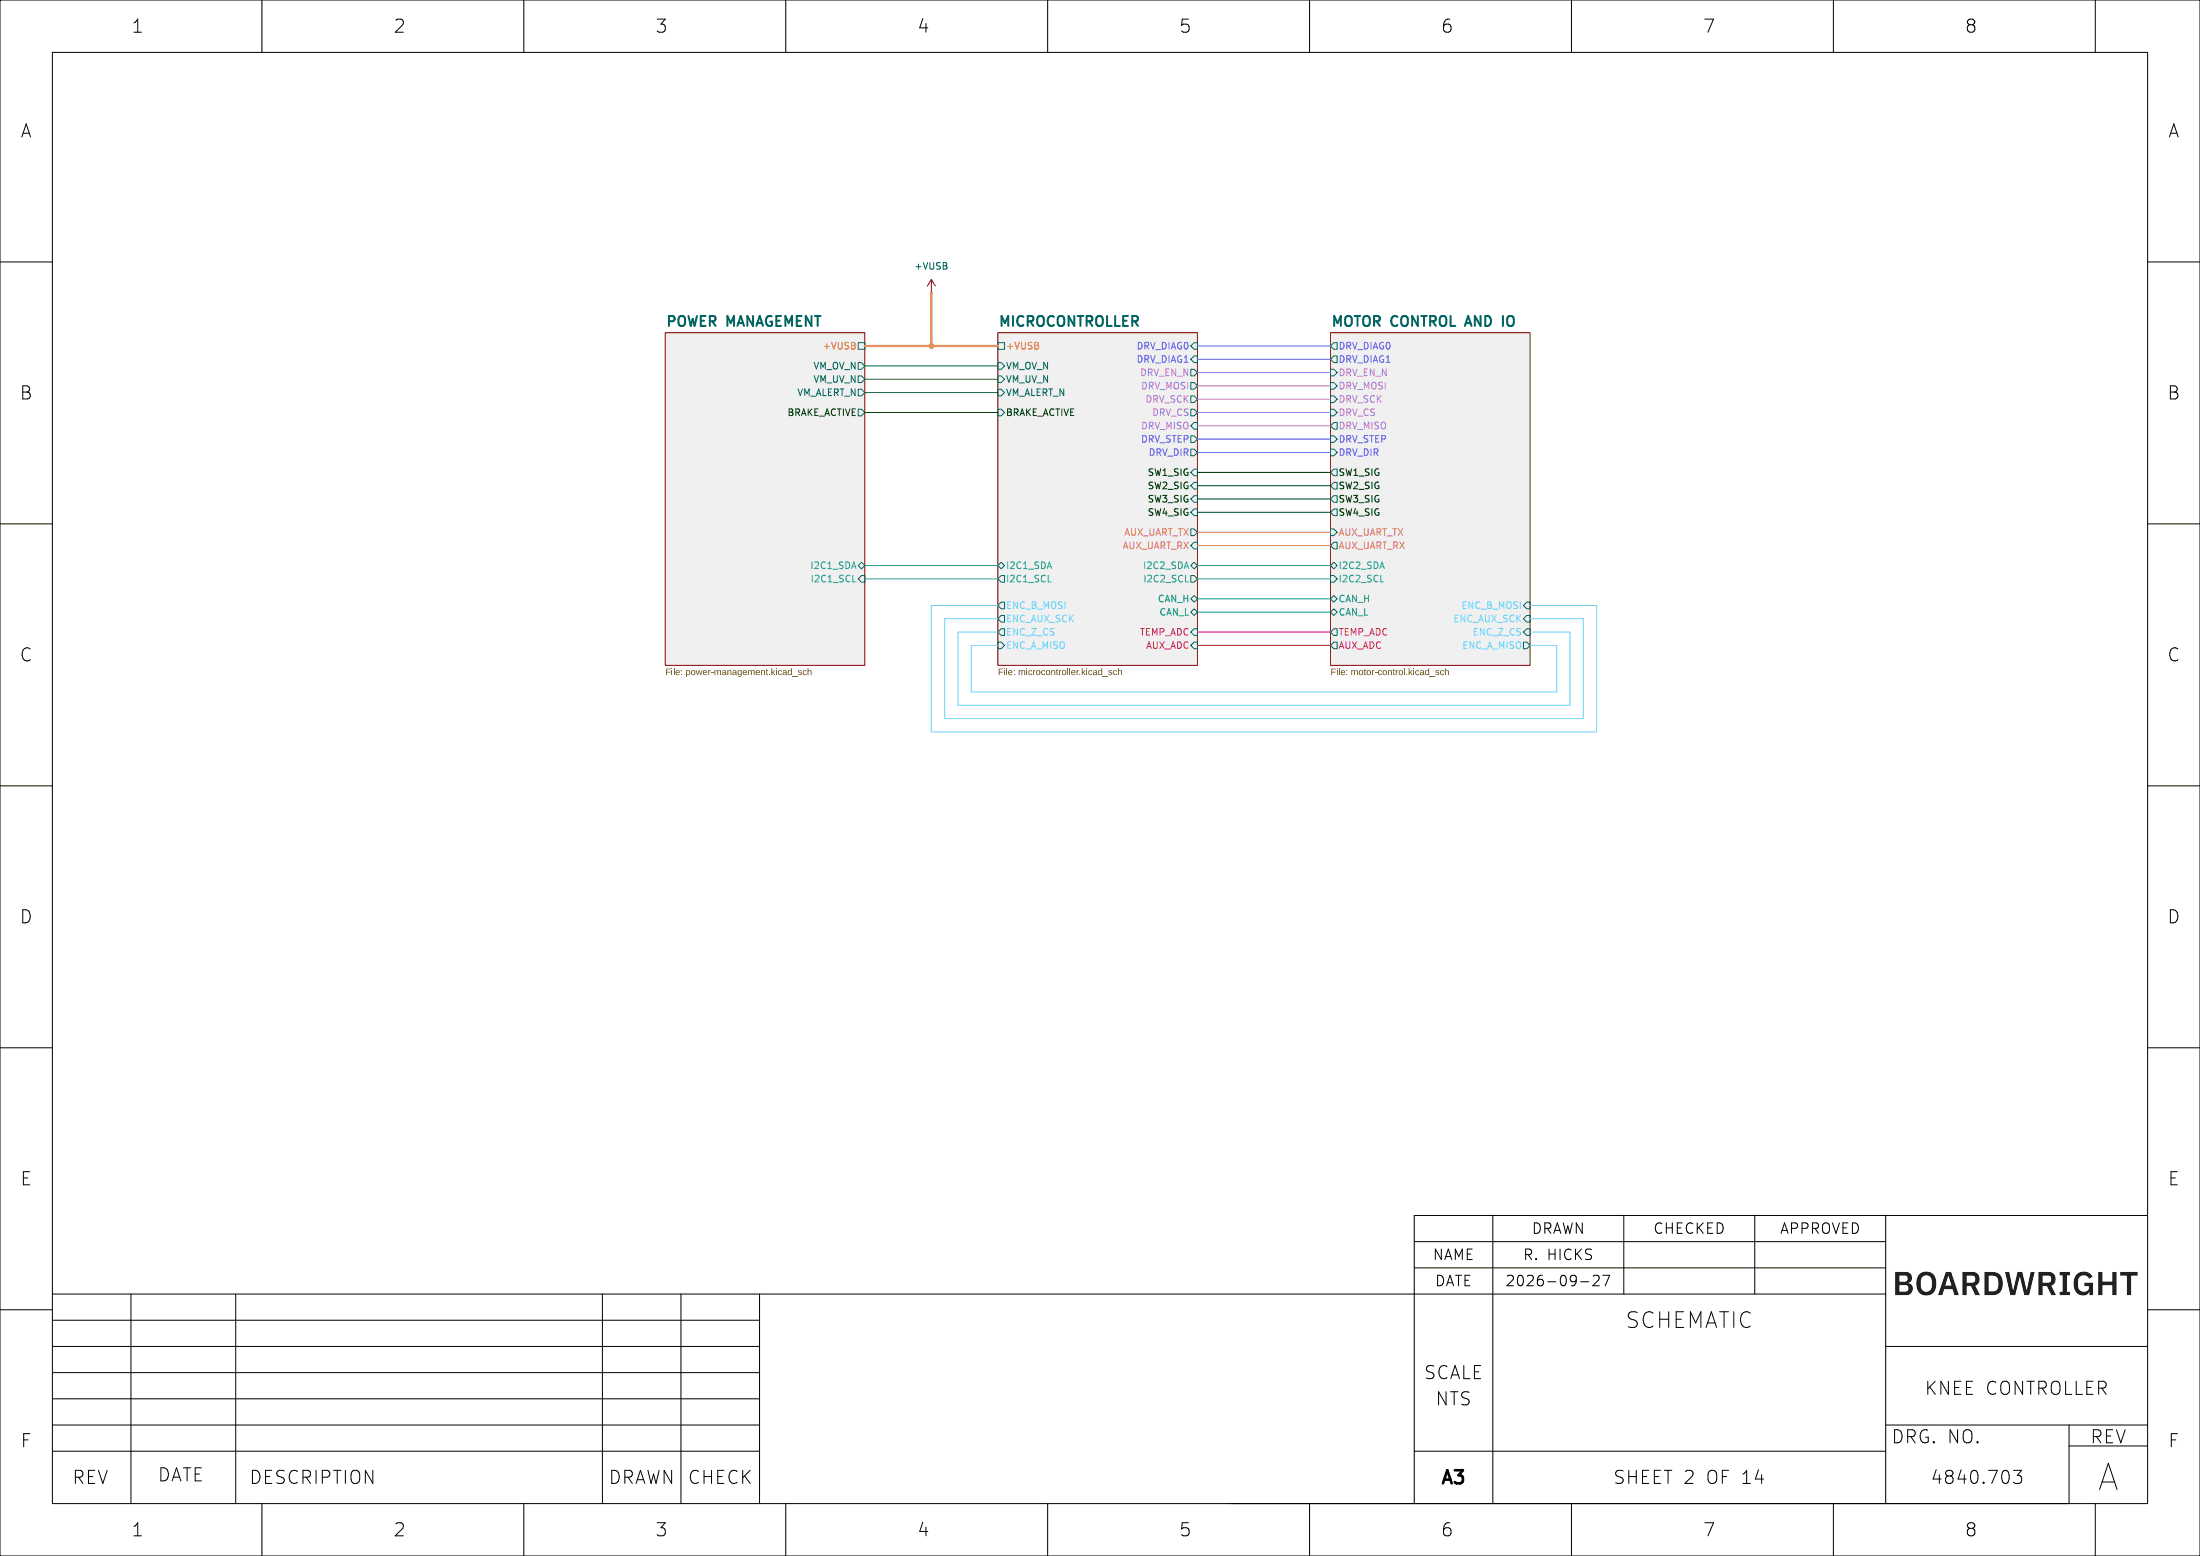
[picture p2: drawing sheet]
(kicad_sch
 (version 20250114)
 (generator "eeschema")
 (generator_version "9.0")
 (paper "A3")
 (title_block
  (title "SYSTEM OVERVIEW")
  (date "2026-10-12")
  (rev "${DRAWING_REVISION}")
  (company "${COMPANY}"))
 (lib_symbols
  (symbol "power:VBUS"
   (power)
   (pin_numbers (hide yes))
   (pin_names
    (offset 0) (hide yes)) (exclude_from_sim no) (in_bom yes) (on_board yes)
   (property "Reference" "#PWR" (at 0 -3.81 0) (effects (font (size 1.27 1.27)) (hide yes)))
   (property "Value" "VBUS" (at 0 3.556 0) (effects (font (size 1.27 1.27))))
   (property "Footprint" "" (at 0 0 0) (effects (font (size 1.27 1.27)) (hide yes)))
   (property "Datasheet" "" (at 0 0 0) (effects (font (size 1.27 1.27)) (hide yes)))
   (property "Description" "Power symbol creates a global label with name \"VBUS\"" (at 0 0 0) (effects (font (size 1.27 1.27)) (hide yes)))
   (symbol "VBUS_0_1"
    (polyline (pts (xy -0.762 1.27) (xy 0 2.54)) (stroke (width 0) (type default)) (fill (type none)))
    (polyline (pts (xy 0 2.54) (xy 0.762 1.27)) (stroke (width 0) (type default)) (fill (type none)))
    (polyline (pts (xy 0 0) (xy 0 2.54)) (stroke (width 0) (type default)) (fill (type none))))
   (symbol "VBUS_1_1"
    (pin power_in line (at 0 0 90) (length 0) (name "~" (effects (font (size 1.27 1.27)))) (number "1" (effects (font (size 1.27 1.27))))))
   (embedded_fonts no)))
 (text "References:"
  (exclude_from_sim no)
  (at -53.34 525.78 0)
  (effects (font
    (face "Arimo") (size 1.27 1.27) (thickness 0.254)
    (bold yes) (color 0 0 0 1)) (justify left bottom)))
 (text "Flexible I/O worked examples"
  (exclude_from_sim no)
  (at -53.34 529.59 0)
  (effects (font
    (face "Arimo") (size 1.27 1.27) (color 0 0 0 1)) (justify left bottom)
   (href "https://jpieper.com/2022/06/30/flexible-i-o-worked-examples/")))
 (text "Flexible I/O source configuration"
  (exclude_from_sim no)
  (at -53.34 532.13 0)
  (effects (font
    (face "Arimo") (size 1.27 1.27) (color 0 0 0 1)) (justify left bottom)
   (href "https://jpieper.com/2022/06/28/flexible-i-o-source-configuration/")))
 (text_box "DESIGN NOTE:\nblabla"
  (exclude_from_sim no)
  (at -85.09 444.5 0)
  (size 21.59 15.24)
  (margins 1.3525 1.3525 1.3525 1.3525)
  (stroke (width 0.8) (type solid) (color 200 200 200 1))
  (fill (type none))
  (effects (font
    (face "Arimo") (size 1.27 1.27) (color 0 0 0 1)) (justify left top)))
 (text_box "LAYOUT NOTE:\nblabla"
  (exclude_from_sim no)
  (at -36.83 444.5 0)
  (size 26.67 15.24)
  (margins 1.4525 1.4525 1.4525 1.4525)
  (stroke (width 1) (type solid) (color 0 0 255 1))
  (fill (type none))
  (effects (font
    (face "Arimo") (size 1.27 1.27) (thickness 0.4)
    (bold yes) (color 0 0 255 1)) (justify left top)))
 (text_box "DESIGN NOTE:\nblabla"
  (exclude_from_sim no)
  (at -60.96 444.5 0)
  (size 21.59 15.24)
  (margins 1.3525 1.3525 1.3525 1.3525)
  (stroke (width 0.8) (type solid) (color 255 165 0 1))
  (fill (type none))
  (effects (font
    (face "Arimo") (size 1.27 1.27) (color 0 0 0 1)) (justify left top)))
 (junction
  (at 177.8 66.04)
  (diameter 0)
  (color 0 0 0 0))
 (wire
  (pts (xy 228.6 76.2) (xy 254 76.2))
  (stroke (width 0) (type default)))
 (wire
  (pts (xy 228.6 92.71) (xy 254 92.71))
  (stroke (width 0) (type default)))
 (wire
  (pts (xy 228.6 66.04) (xy 254 66.04))
  (stroke (width 0) (type default)))
 (wire
  (pts (xy 228.6 120.65) (xy 254 120.65))
  (stroke (width 0) (type default)))
 (wire
  (pts (xy 190.5 120.65) (xy 182.88 120.65))
  (stroke (width 0) (type default)))
 (wire
  (pts (xy 292.1 118.11) (xy 302.26 118.11))
  (stroke (width 0) (type default)))
 (wire
  (pts (xy 228.6 116.84) (xy 254 116.84))
  (stroke (width 0) (type default)))
 (wire
  (pts (xy 228.6 71.12) (xy 254 71.12))
  (stroke (width 0) (type default)))
 (wire
  (pts (xy 228.6 78.74) (xy 254 78.74))
  (stroke (width 0) (type default)))
 (wire
  (pts (xy 228.6 95.25) (xy 254 95.25))
  (stroke (width 0) (type default)))
 (wire
  (pts (xy 182.88 134.62) (xy 299.72 134.62))
  (stroke (width 0) (type default)))
 (wire
  (pts (xy 180.34 118.11) (xy 190.5 118.11))
  (stroke (width 0) (type default)))
 (wire
  (pts (xy 185.42 132.08) (xy 185.42 123.19))
  (stroke (width 0) (type default)))
 (wire
  (pts (xy 180.34 137.16) (xy 180.34 118.11))
  (stroke (width 0) (type default)))
 (wire
  (pts (xy 292.1 123.19) (xy 297.18 123.19))
  (stroke (width 0) (type default)))
 (wire
  (pts (xy 228.6 110.49) (xy 254 110.49))
  (stroke (width 0) (type default)))
 (wire
  (pts (xy 182.88 120.65) (xy 182.88 134.62))
  (stroke (width 0) (type default)))
 (wire
  (pts (xy 302.26 118.11) (xy 302.26 137.16))
  (stroke (width 0) (type default)))
 (wire
  (pts (xy 165.1 78.74) (xy 190.5 78.74))
  (stroke (width 0) (type default)))
 (wire
  (pts (xy 185.42 123.19) (xy 190.5 123.19))
  (stroke (width 0) (type default)))
 (wire
  (pts (xy 297.18 132.08) (xy 185.42 132.08))
  (stroke (width 0) (type default)))
 (wire
  (pts (xy 228.6 101.6) (xy 254 101.6))
  (stroke (width 0) (type default)))
 (wire
  (pts (xy 228.6 104.14) (xy 254 104.14))
  (stroke (width 0) (type default)))
 (wire
  (pts (xy 228.6 83.82) (xy 254 83.82))
  (stroke (width 0) (type default)))
 (wire
  (pts (xy 177.8 139.7) (xy 304.8 139.7))
  (stroke (width 0) (type default)))
 (wire
  (pts (xy 228.6 81.28) (xy 254 81.28))
  (stroke (width 0) (type default)))
 (wire
  (pts (xy 228.6 86.36) (xy 254 86.36))
  (stroke (width 0) (type default)))
 (wire
  (pts (xy 302.26 137.16) (xy 180.34 137.16))
  (stroke (width 0) (type default)))
 (wire
  (pts (xy 304.8 115.57) (xy 292.1 115.57))
  (stroke (width 0) (type default)))
 (wire
  (pts (xy 228.6 114.3) (xy 254 114.3))
  (stroke (width 0) (type default)))
 (wire
  (pts (xy 165.1 66.04) (xy 177.8 66.04))
  (stroke (width 0) (type default)))
 (wire
  (pts (xy 228.6 97.79) (xy 254 97.79))
  (stroke (width 0) (type default)))
 (wire
  (pts (xy 165.1 69.85) (xy 190.5 69.85))
  (stroke (width 0) (type default)))
 (wire
  (pts (xy 165.1 74.93) (xy 190.5 74.93))
  (stroke (width 0) (type default)))
 (wire
  (pts (xy 190.5 115.57) (xy 177.8 115.57))
  (stroke (width 0) (type default)))
 (wire
  (pts (xy 165.1 110.49) (xy 190.5 110.49))
  (stroke (width 0) (type default)))
 (wire
  (pts (xy 299.72 120.65) (xy 292.1 120.65))
  (stroke (width 0) (type default)))
 (wire
  (pts (xy 165.1 72.39) (xy 190.5 72.39))
  (stroke (width 0) (type default)))
 (wire
  (pts (xy 304.8 139.7) (xy 304.8 115.57))
  (stroke (width 0) (type default)))
 (wire
  (pts (xy 228.6 123.19) (xy 254 123.19))
  (stroke (width 0) (type default)))
 (wire
  (pts (xy 228.6 107.95) (xy 254 107.95))
  (stroke (width 0) (type default)))
 (wire
  (pts (xy 228.6 90.17) (xy 254 90.17))
  (stroke (width 0) (type default)))
 (wire
  (pts (xy 228.6 68.58) (xy 254 68.58))
  (stroke (width 0) (type default)))
 (wire
  (pts (xy 177.8 55.88) (xy 177.8 66.04))
  (stroke (width 0) (type default)))
 (wire
  (pts (xy 165.1 107.95) (xy 190.5 107.95))
  (stroke (width 0) (type default)))
 (wire
  (pts (xy 228.6 73.66) (xy 254 73.66))
  (stroke (width 0) (type default)))
 (wire
  (pts (xy 299.72 134.62) (xy 299.72 120.65))
  (stroke (width 0) (type default)))
 (wire
  (pts (xy 190.5 66.04) (xy 177.8 66.04))
  (stroke (width 0) (type default)))
 (wire
  (pts (xy 177.8 115.57) (xy 177.8 139.7))
  (stroke (width 0) (type default)))
 (wire
  (pts (xy 297.18 123.19) (xy 297.18 132.08))
  (stroke (width 0) (type default)))
 (symbol
  (lib_id "power:VBUS")
  (at 177.8 55.88 0)
  (unit 1)
  (exclude_from_sim no)
  (in_bom yes)
  (on_board yes)
  (dnp no)
  (fields_autoplaced yes)
  (property "Reference" "#PWR01" (at 177.8 59.69 0) (effects (font (size 1.27 1.27)) (hide yes)))
  (property "Value" "+VUSB" (at 177.8 50.8 0) (effects (font (size 1.27 1.27))))
  (property "Footprint" "" (at 177.8 55.88 0) (effects (font (size 1.27 1.27)) (hide yes)))
  (property "Datasheet" "" (at 177.8 55.88 0) (effects (font (size 1.27 1.27)) (hide yes)))
  (property "Description" "Power symbol creates a global label with name \"VUSB\"" (at 177.8 55.88 0) (effects (font (size 1.27 1.27)) (hide yes)))
  (pin "1"))
 (sheet
  (at 254 63.5)
  (size 38.1 63.5)
  (exclude_from_sim no)
  (in_bom yes)
  (on_board yes)
  (dnp no)
  (fields_autoplaced yes)
  (stroke (width 0.1524) (type solid))
  (fill (color 194 194 194 0.2510))
  (property "Sheetname" "MOTOR CONTROL AND IO" (at 254 62.4709 0) (effects (font (size 1.905 1.905)
    (bold yes)) (justify left bottom)))
  (property "Sheetfile" "motor-control.kicad_sch" (at 254 127.5846 0) (effects (font
    (face "Arial") (size 1.27 1.27)) (justify left top)))
  (pin "DRV_DIAG1" output (at 254 68.58 180) (effects (font (size 1.27 1.27)) (justify left)))
  (pin "DRV_MOSI" input (at 254 73.66 180) (effects (font (size 1.27 1.27)) (justify left)))
  (pin "DRV_SCK" input (at 254 76.2 180) (effects (font (size 1.27 1.27)) (justify left)))
  (pin "SW1_SIG" output (at 254 90.17 180) (effects (font (size 1.27 1.27)) (justify left)))
  (pin "DRV_MISO" output (at 254 81.28 180) (effects (font (size 1.27 1.27)) (justify left)))
  (pin "SW4_SIG" output (at 254 97.79 180) (effects (font (size 1.27 1.27)) (justify left)))
  (pin "TEMP_ADC" output (at 254 120.65 180) (effects (font (size 1.27 1.27)) (justify left)))
  (pin "SW2_SIG" output (at 254 92.71 180) (effects (font (size 1.27 1.27)) (justify left)))
  (pin "DRV_DIAG0" output (at 254 66.04 180) (effects (font (size 1.27 1.27)) (justify left)))
  (pin "SW3_SIG" output (at 254 95.25 180) (effects (font (size 1.27 1.27)) (justify left)))
  (pin "DRV_STEP" input (at 254 83.82 180) (effects (font (size 1.27 1.27)) (justify left)))
  (pin "DRV_CS" input (at 254 78.74 180) (effects (font (size 1.27 1.27)) (justify left)))
  (pin "DRV_EN_N" input (at 254 71.12 180) (effects (font (size 1.27 1.27)) (justify left)))
  (pin "DRV_DIR" input (at 254 86.36 180) (effects (font (size 1.27 1.27)) (justify left)))
  (pin "AUX_ADC" output (at 254 123.19 180) (effects (font (size 1.27 1.27)) (justify left)))
  (pin "I2C2_SCL" input (at 254 110.49 180) (effects (font (size 1.27 1.27)) (justify left)))
  (pin "AUX_UART_RX" output (at 254 104.14 180) (effects (font (size 1.27 1.27)) (justify left)))
  (pin "I2C2_SDA" bidirectional (at 254 107.95 180) (effects (font (size 1.27 1.27)) (justify left)))
  (pin "CAN_H" bidirectional (at 254 114.3 180) (effects (font (size 1.27 1.27)) (justify left)))
  (pin "CAN_L" bidirectional (at 254 116.84 180) (effects (font (size 1.27 1.27)) (justify left)))
  (pin "AUX_UART_TX" input (at 254 101.6 180) (effects (font (size 1.27 1.27)) (justify left)))
  (pin "ENC_AUX_SCK" input (at 292.1 118.11 0) (effects (font (size 1.27 1.27)) (justify right)))
  (pin "ENC_Z_CS" input (at 292.1 120.65 0) (effects (font (size 1.27 1.27)) (justify right)))
  (pin "ENC_B_MOSI" input (at 292.1 115.57 0) (effects (font (size 1.27 1.27)) (justify right)))
  (pin "ENC_A_MISO" output (at 292.1 123.19 0) (effects (font (size 1.27 1.27)) (justify right))))
 (sheet
  (at 190.5 63.5)
  (size 38.1 63.5)
  (exclude_from_sim no)
  (in_bom yes)
  (on_board yes)
  (dnp no)
  (fields_autoplaced yes)
  (stroke (width 0.1524) (type solid))
  (fill (color 194 194 194 0.2510))
  (property "Sheetname" "MICROCONTROLLER" (at 190.5 62.4709 0) (effects (font (size 1.905 1.905)
    (bold yes)) (justify left bottom)))
  (property "Sheetfile" "microcontroller.kicad_sch" (at 190.5 127.5846 0) (effects (font
    (face "Arial") (size 1.27 1.27)) (justify left top)))
  (pin "SW1_SIG" input (at 228.6 90.17 0) (effects (font (size 1.27 1.27)) (justify right)))
  (pin "VM_OV_N" input (at 190.5 69.85 180) (effects (font (size 1.27 1.27)) (justify left)))
  (pin "I2C2_SDA" bidirectional (at 228.6 107.95 0) (effects (font (size 1.27 1.27)) (justify right)))
  (pin "DRV_MOSI" output (at 228.6 73.66 0) (effects (font (size 1.27 1.27)) (justify right)))
  (pin "ENC_A_MISO" input (at 190.5 123.19 180) (effects (font (size 1.27 1.27)) (justify left)))
  (pin "I2C1_SDA" bidirectional (at 190.5 107.95 180) (effects (font (size 1.27 1.27)) (justify left)))
  (pin "SW3_SIG" input (at 228.6 95.25 0) (effects (font (size 1.27 1.27)) (justify right)))
  (pin "DRV_EN_N" output (at 228.6 71.12 0) (effects (font (size 1.27 1.27)) (justify right)))
  (pin "DRV_MISO" input (at 228.6 81.28 0) (effects (font (size 1.27 1.27)) (justify right)))
  (pin "AUX_UART_RX" input (at 228.6 104.14 0) (effects (font (size 1.27 1.27)) (justify right)))
  (pin "DRV_CS" output (at 228.6 78.74 0) (effects (font (size 1.27 1.27)) (justify right)))
  (pin "DRV_DIR" output (at 228.6 86.36 0) (effects (font (size 1.27 1.27)) (justify right)))
  (pin "VM_UV_N" input (at 190.5 72.39 180) (effects (font (size 1.27 1.27)) (justify left)))
  (pin "VM_ALERT_N" input (at 190.5 74.93 180) (effects (font (size 1.27 1.27)) (justify left)))
  (pin "ENC_AUX_SCK" output (at 190.5 118.11 180) (effects (font (size 1.27 1.27)) (justify left)))
  (pin "DRV_STEP" output (at 228.6 83.82 0) (effects (font (size 1.27 1.27)) (justify right)))
  (pin "ENC_B_MOSI" output (at 190.5 115.57 180) (effects (font (size 1.27 1.27)) (justify left)))
  (pin "TEMP_ADC" input (at 228.6 120.65 0) (effects (font (size 1.27 1.27)) (justify right)))
  (pin "AUX_UART_TX" output (at 228.6 101.6 0) (effects (font (size 1.27 1.27)) (justify right)))
  (pin "SW2_SIG" input (at 228.6 92.71 0) (effects (font (size 1.27 1.27)) (justify right)))
  (pin "CAN_L" bidirectional (at 228.6 116.84 0) (effects (font (size 1.27 1.27)) (justify right)))
  (pin "DRV_DIAG0" input (at 228.6 66.04 0) (effects (font (size 1.27 1.27)) (justify right)))
  (pin "DRV_DIAG1" input (at 228.6 68.58 0) (effects (font (size 1.27 1.27)) (justify right)))
  (pin "AUX_ADC" input (at 228.6 123.19 0) (effects (font (size 1.27 1.27)) (justify right)))
  (pin "CAN_H" bidirectional (at 228.6 114.3 0) (effects (font (size 1.27 1.27)) (justify right)))
  (pin "BRAKE_ACTIVE" input (at 190.5 78.74 180) (effects (font (size 1.27 1.27)) (justify left)))
  (pin "ENC_Z_CS" output (at 190.5 120.65 180) (effects (font (size 1.27 1.27)) (justify left)))
  (pin "I2C2_SCL" output (at 228.6 110.49 0) (effects (font (size 1.27 1.27)) (justify right)))
  (pin "SW4_SIG" input (at 228.6 97.79 0) (effects (font (size 1.27 1.27)) (justify right)))
  (pin "I2C1_SCL" output (at 190.5 110.49 180) (effects (font (size 1.27 1.27)) (justify left)))
  (pin "DRV_SCK" output (at 228.6 76.2 0) (effects (font (size 1.27 1.27)) (justify right)))
  (pin "+VUSB" passive (at 190.5 66.04 180) (effects (font (size 1.27 1.27)) (justify left))))
 (sheet
  (at 127 63.5)
  (size 38.1 63.5)
  (exclude_from_sim no)
  (in_bom yes)
  (on_board yes)
  (dnp no)
  (fields_autoplaced yes)
  (stroke (width 0.1524) (type solid))
  (fill (color 194 194 194 0.2510))
  (property "Sheetname" "POWER MANAGEMENT" (at 127 62.4709 0) (effects (font (size 1.905 1.905)
    (bold yes)) (justify left bottom)))
  (property "Sheetfile" "power-management.kicad_sch" (at 127 127.5846 0) (effects (font
    (face "Arial") (size 1.27 1.27)) (justify left top)))
  (pin "I2C1_SCL" input (at 165.1 110.49 0) (effects (font (size 1.27 1.27)) (justify right)))
  (pin "VM_UV_N" output (at 165.1 72.39 0) (effects (font (size 1.27 1.27)) (justify right)))
  (pin "I2C1_SDA" bidirectional (at 165.1 107.95 0) (effects (font (size 1.27 1.27)) (justify right)))
  (pin "VM_ALERT_N" output (at 165.1 74.93 0) (effects (font (size 1.27 1.27)) (justify right)))
  (pin "VM_OV_N" output (at 165.1 69.85 0) (effects (font (size 1.27 1.27)) (justify right)))
  (pin "BRAKE_ACTIVE" output (at 165.1 78.74 0) (effects (font (size 1.27 1.27)) (justify right)))
  (pin "+VUSB" passive (at 165.1 66.04 0) (effects (font (size 1.27 1.27)) (justify right)))))
